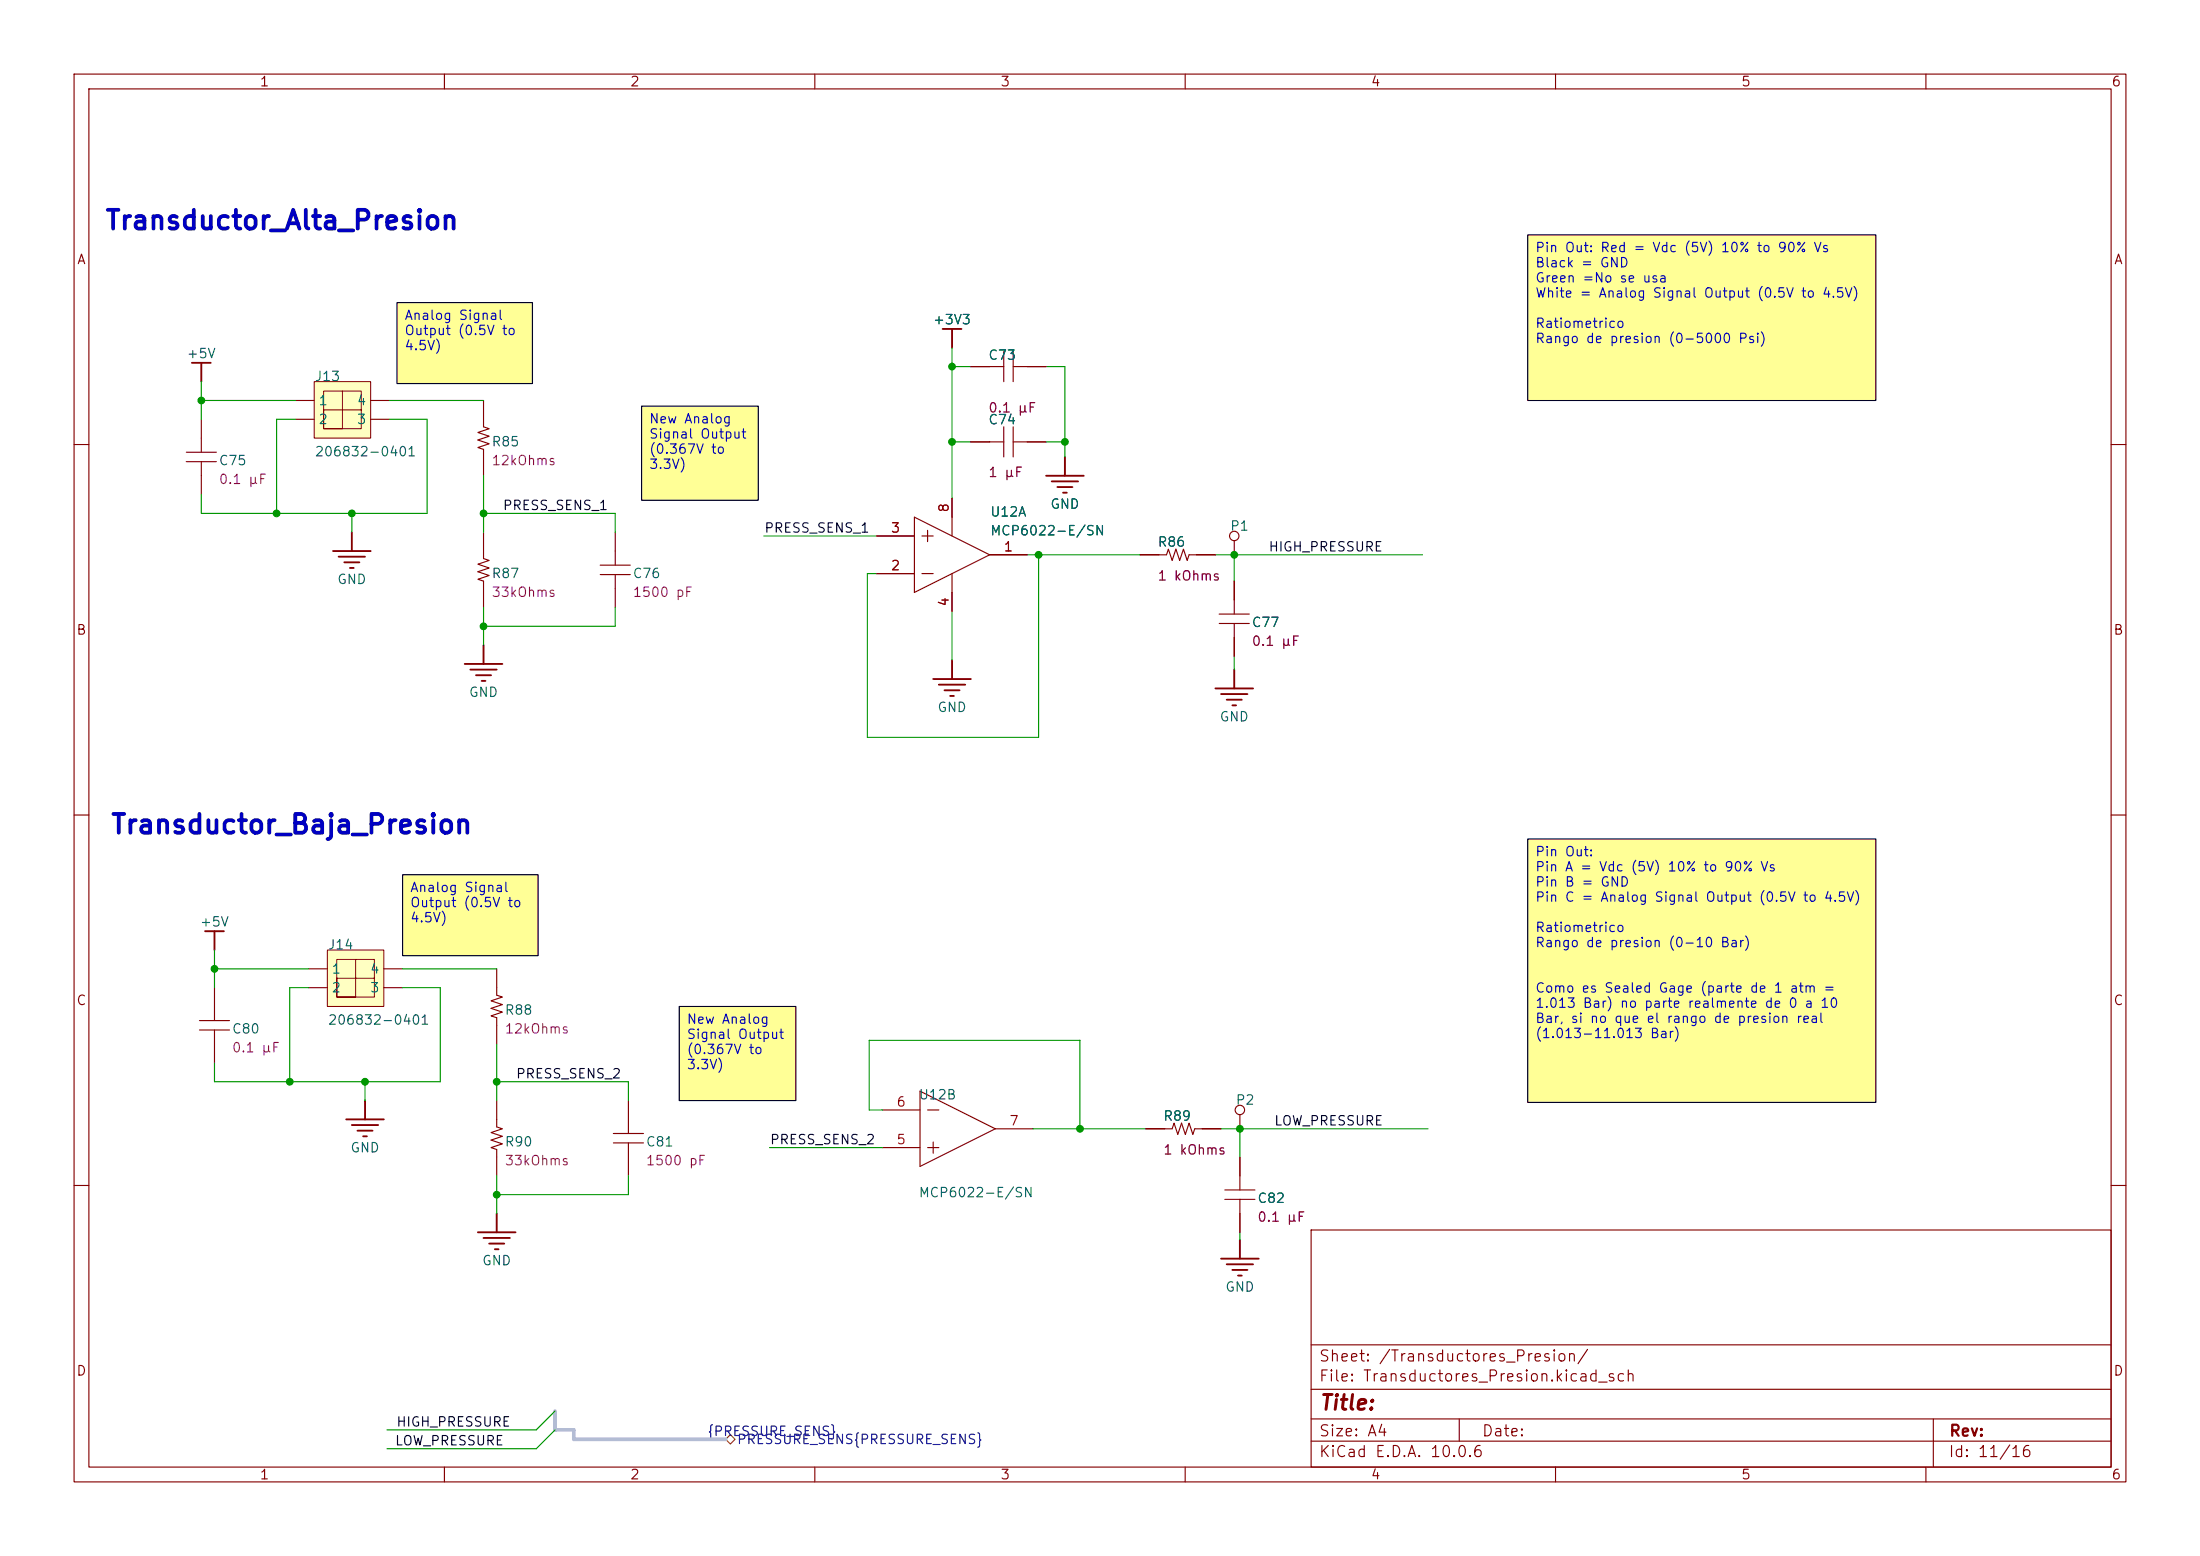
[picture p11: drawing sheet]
<svg xmlns="http://www.w3.org/2000/svg" width="297mm" height="210mm" viewBox="0 0 297 210" stroke-linecap="round" stroke-linejoin="round" font-family="sans-serif">
<g fill="none" stroke="#840000" stroke-width=".15">
<path d="M10 10h277v190h-277zM12 12h273v186h-273zM60 10v2M110 10v2M160 10v2M210 10v2M260 10v2M10 60h2M285 60h2M10 110h2M285 110h2M10 160h2"/>
<path d="M177 166h108v32h-108zM285 160h2M60 198v2M110 198v2M160 198v2M177 194.5h108M177 191.5h108M177 187.5h108M177 181.5h108M197 191.5v3M210 198v2M260 198v2"/>
<path d="M261 191.5v6.5"/>
</g>
<g fill="#ffff96">
<path d="M91.7 135.8h15.7v12.7h-15.7z"/>
<path d="M86.6 54.8h15.8v12.7h-15.8z"/>
<path d="M54.4 118.1h18.2v10.9h-18.2z"/>
<path d="M206.2 113.2h47v35.6h-47z"/>
<path d="M53.6 40.8h18.3v11h-18.3z"/>
<path d="M206.2 31.7h47v22.4h-47z"/>
</g>
<g fill="none" stroke="#840000" stroke-width=".25">
<path d="M25.9 49h2.5M27.2 49v2.5M127.3 44.4h2.5M128.5 44.4v2.5M45 74.4h5M45.7 75.1h3.6M46.5 75.9h2M47.2 76.7h.6M47.5 71.8v2.6M27.7 125.7h2.5M29 125.7v2.5M64.5 166.3h5.1"/>
<path d="M65.3 167.1h3.5M66 167.8h2.1M66.8 168.6h.5M67.1 163.8v2.5M164.8 169.9h5.1M165.6 170.6h3.6M166.4 171.4h2M167.1 172.2h.5M167.4 167.3v2.6"/>
</g>
<g fill="none" stroke="#840000" stroke-width=".15">
<path d="M27.2 56.6v4.4M65.3 54.1v3.5l.7 .3-1.5 .5 1.5 .5-1.5 .5 1.5 .5-1.5 .5 .8 .3v3.5M25.1 62.3h4.1M25.1 61h4.1M27.2 62.3v4.5M166.6 73v1.9M67.1 148.5v3.6l.7 .2-1.5 .6 1.5 .5-1.5 .5 1.5 .5-1.5 .5 .8 .2v3.6M82.8 154.3h4.1M82.8 153h4.1M84.8 148.5v4.5M84.8 154.3v4.4M119.1 154.9h5.1"/>
<path d="M119.1 149.8h5.1M124.2 147.3l10.2 5-10.2 5.1zM125.2 154.9h1.5M125.2 149.8h1.5M126 154.1v1.6M134.4 152.3h5M154.7 152.3h3.5l.3-.7 .5 1.5 .5-1.5 .5 1.5 .5-1.5 .5 1.5 .3-.8h3.5M167.4 156.2v4.4M165.4 161.9h4M165.4 160.6h4M167.4 161.9v4.4"/>
<circle cx="166.6" cy="72.3" r=".63"/>
</g>
<path d="M42.4 51.5h7.6v7.6h-7.6z" fill="#ffffc2"/>
<path d="M46.2 52.8v5.1h-2.5v-2.6h5.1v2.6h-5.1v-5.1h5.1v2.5" fill="none" stroke="#840000" stroke-width=".14"/>
<path d="M42.4 51.5h7.6v7.6h-7.6z" fill="none" stroke="#800000" stroke-width=".14"/>
<g fill="none" stroke="#840000" stroke-width=".15">
<path d="M39.9 54.1h2.5M39.9 56.6h2.5M50 54.1h2.6M50 56.6h2.6M65.3 71.8v3.6l.7 .2-1.5 .5 1.5 .6-1.5 .5 1.5 .5-1.5 .5 .8 .2v3.6M81 77.5h4.1M81 76.3h4.1M83.1 71.8v4.5M83.1 77.5v4.5M153.9 74.9h3.6l.2-.8 .5 1.5 .5-1.5 .6 1.5 .5-1.5 .5 1.5 .2-.7h3.6M166.6 78.4v4.5M164.6 84.2h4.1"/>
<path d="M164.6 82.9h4.1M166.6 84.2v4.4M26.9 139h4.1M26.9 137.7h4.1M29 133.3v4.4M29 139v4.5M67.1 130.8v3.5l.7 .3-1.5 .5 1.5 .5-1.5 .5 1.5 .5-1.5 .5 .8 .3v3.5M167.4 150.4v1.9"/>
<circle cx="167.4" cy="149.8" r=".63"/>
</g>
<path d="M164.1 92.9h5.1M164.8 93.7h3.6M165.6 94.4h2M166.4 95.2h.5M166.6 90.4v2.5" fill="none" stroke="#840000" stroke-width=".25"/>
<path d="M44.2 128.2h7.6v7.6h-7.6z" fill="#ffffc2"/>
<path d="M48 129.5v5.1h-2.5v-2.6h5v2.6h-5v-5.1h5v2.5" fill="none" stroke="#840000" stroke-width=".14"/>
<path d="M44.2 128.2h7.6v7.6h-7.6z" fill="none" stroke="#800000" stroke-width=".14"/>
<g fill="none" stroke="#840000" stroke-width=".15">
<path d="M131.1 59.6h4.4M131.1 49.5h4.4M135.5 47.4v4.1M135.5 57.6v4.1M136.8 59.6h4.4M136.8 47.4v4.1M136.8 57.6v4.1M136.8 49.5h4.4M118.4 72.3h5M118.4 77.4h5M123.4 69.8l10.2 5.1-10.2 5.1zM124.5 72.3h1.5"/>
<path d="M124.5 77.4h1.5M125.2 71.6v1.5M128.5 67.3v5M128.5 77.4v5.1M133.6 74.9h5.1M153.9 74.9h2.6M161.5 74.9h2.6M166.6 78.4v2.6M166.6 86.1v2.5M41.7 130.8h2.5M41.7 133.3h2.5M51.8 130.8h2.6"/>
<path d="M51.8 133.3h2.6M154.7 152.3h2.5M162.3 152.3h2.5M167.4 156.2v2.5M167.4 163.8v2.5"/>
</g>
<g fill="none" stroke="#840000" stroke-width=".25">
<path d="M141.2 64.2h5.1M142 65h3.5M142.7 65.7h2.1M143.5 66.5h.5M143.8 61.7v2.5M62.7 89.6h5.1M63.5 90.4h3.6M64.3 91.1h2M65 91.9h.5M65.3 87.1v2.5M126 91.6h5.1M126.7 92.4h3.6"/>
<path d="M127.5 93.2h2M128.3 93.9h.5M128.5 89.1v2.5M46.7 151.1h5.1M47.5 151.8h3.6M48.3 152.6h2M49 153.4h.5M49.3 148.5v2.6"/>
</g>
<path d="M98 194.3l.6-.7 .6 .7-.6 .6z" fill="none" stroke="#725600" stroke-width=".15"/>
<path d="M74.9 190.4v2.6h2.6v1.3h20.5" fill="none" stroke="#adbce7" stroke-width=".51"/>
<g fill="none" stroke="#009600" stroke-width=".15">
<path d="M27.2 51.5v5.1M27.2 54.1h12.7M39.9 56.6h-2.6v12.7M52.6 56.6h5.1v12.7h-30.5v-2.5M52.6 54.1h12.7M128.5 46.9v20.4M128.5 59.6h2.6M128.5 49.5h2.6M141.2 49.5h2.6v12.2M141.2 59.6h2.6M47.5 69.3v2.5M65.3 69.3h17.8v2.5"/>
<path d="M65.3 64.2v7.6M103.1 72.3h15.3M138.7 74.9h15.2M140.2 74.9v24.6h-23.1v-22.1h1.3M164.1 74.9h27.9M166.6 74.9v3.5M65.3 82v5.1M83.1 82v2.5h-17.8M128.5 82.5v6.6M166.6 88.6v1.8M29 130.8h12.7M29 128.2v5.1"/>
<path d="M41.7 133.3h-2.6v12.7M54.4 130.8h12.7M54.4 133.3h5v12.7h-30.4v-2.5M49.3 146v2.5M67.1 146h17.7v2.5M67.1 140.9v7.6M67.1 158.7v5.1M84.8 158.7v2.5h-17.7M103.9 154.9h15.2M119.1 149.8h-1.8v-9.4h28.5v11.9M139.4 152.3h15.3M164.8 152.3h28"/>
<path d="M167.4 152.3v3.9M167.4 166.3v1M74.9 193l-2.5 2.5h-20.2M74.9 190.4l-2.5 2.6h-20.2"/>
</g>
<path d="M206.2 31.7h47v22.4h-47zM53.6 40.8h18.3v11h-18.3zM86.6 54.8h15.8v12.7h-15.8zM54.4 118.1h18.2v10.9h-18.2zM206.2 113.2h47v35.6h-47zM91.7 135.8h15.7v12.7h-15.7z" fill="none" stroke="#000" stroke-width=".15"/>
<g fill="#009600" stroke="#009600" stroke-width=".14">
<circle cx="27.2" cy="54.1" r=".46"/>
<circle cx="37.3" cy="69.3" r=".46"/>
<circle cx="47.5" cy="69.3" r=".46"/>
<circle cx="140.2" cy="74.9" r=".46"/>
<circle cx="143.8" cy="59.6" r=".46"/>
<circle cx="128.5" cy="59.6" r=".46"/>
<circle cx="166.6" cy="74.9" r=".46"/>
<circle cx="167.4" cy="152.3" r=".46"/>
<circle cx="29" cy="130.8" r=".46"/>
<circle cx="39.1" cy="146" r=".46"/>
<circle cx="67.1" cy="146" r=".46"/>
<circle cx="67.1" cy="161.2" r=".46"/>
<circle cx="49.3" cy="146" r=".46"/>
<circle cx="65.3" cy="84.5" r=".46"/>
<circle cx="65.3" cy="69.3" r=".46"/>
<circle cx="145.8" cy="152.3" r=".46"/>
<circle cx="128.5" cy="49.5" r=".46"/>
</g>
<g font-size="2.5" fill="#0000c2">
<text x="14.1" y="31.6">Transductor_Alta_Presion</text>
<text x="14.8" y="113.2">Transductor_Baja_Presion</text>
</g>
<text font-size="2" fill="#840000" x="178" y="190.8">Title:</text>
<g font-size="1.5" fill="#840000">
<text x="178" y="184.1">Sheet: /Transductores_Presion/</text>
<text x="178" y="186.8">File: Transductores_Presion.kicad_sch</text>
<text x="178" y="197">KiCad E.D.A. 10.0.6</text>
<text x="178" y="194.2">Size: A4</text>
<text x="200" y="194.2">Date:</text>
<text x="263" y="197">Id: 11/16</text>
<text x="263" y="194.2">Rev:</text>
</g>
<g font-size="1.3" fill="#840000">
<text x="35" y="12">1</text>
<text x="85" y="12">2</text>
<text x="135" y="12">3</text>
<text x="185" y="12">4</text>
<text x="235" y="12">5</text>
<text x="285" y="12">6</text>
<text x="10.3" y="36">A</text>
<text x="285.3" y="36">A</text>
<text x="10.2" y="86">B</text>
<text x="285.2" y="86">B</text>
<text x="10.2" y="136">C</text>
<text x="285.2" y="136">C</text>
<text x="10.2" y="186">D</text>
<text x="285.2" y="186">D</text>
<text x="35" y="200">1</text>
<text x="85" y="200">2</text>
<text x="135" y="200">3</text>
<text x="185" y="200">4</text>
<text x="235" y="200">5</text>
<text x="285" y="200">6</text>
</g>
<g font-size="1.3" fill="#0000c2">
<text x="207.2" y="34.4">Pin Out: Red = Vdc (5V) 10% to 90% Vs</text>
<text x="207.2" y="36.4">Black = GND</text>
<text x="207.2" y="38.4">Green =No se usa</text>
<text x="207.2" y="40.5">White = Analog Signal Output (0.5V to 4.5V)</text>
<text x="54.5" y="43.5">Analog Signal</text>
<text x="54.5" y="45.5">Output (0.5V to</text>
<text x="54.5" y="47.6">4.5V)</text>
<text x="207.2" y="44.6">Ratiometrico</text>
<text x="207.2" y="46.6">Rango de presion (0-5000 Psi)</text>
<text x="87.5" y="57.5">New Analog</text>
<text x="87.5" y="59.5">Signal Output</text>
<text x="87.5" y="61.6">(0.367V to</text>
<text x="87.5" y="63.6">3.3V)</text>
<text x="207.2" y="115.9">Pin Out:</text>
<text x="207.2" y="117.9">Pin A = Vdc (5V) 10% to 90% Vs</text>
<text x="207.2" y="120">Pin B = GND</text>
<text x="55.3" y="120.7">Analog Signal</text>
<text x="55.3" y="122.8">Output (0.5V to</text>
<text x="55.3" y="124.8">4.5V)</text>
<text x="207.2" y="122">Pin C = Analog Signal Output (0.5V to 4.5V)</text>
<text x="207.2" y="126.1">Ratiometrico</text>
<text x="207.2" y="128.2">Rango de presion (0-10 Bar)</text>
<text x="207.2" y="134.3">Como es Sealed Gage (parte de 1 atm =</text>
<text x="207.2" y="136.3">1.013 Bar) no parte realmente de 0 a 10</text>
<text x="92.6" y="138.5">New Analog</text>
<text x="92.6" y="140.5">Signal Output</text>
<text x="92.6" y="142.6">(0.367V to</text>
<text x="207.2" y="138.4">Bar, si no que el rango de presion real</text>
<text x="207.2" y="140.4">(1.013-11.013 Bar)</text>
<text x="92.6" y="144.6">3.3V)</text>
</g>
<g font-size="1.3" fill="#006464">
<text x="125.9" y="44.1">+3V3</text>
<text x="25.1" y="48.7">+5V</text>
<text x="42.4" y="51.8">J13</text>
<text x="133.3" y="48.9">C73</text>
<text x="42.9" y="55">1</text>
<text x="42.9" y="57.6">2</text>
<text x="48.1" y="57.6">3</text>
<text x="48.1" y="55">4</text>
<text x="133.3" y="57.6">C74</text>
<text x="29.4" y="63.1">C75</text>
<text x="42.4" y="61.9">206832-0401</text>
<text x="66.3" y="60.6">R85</text>
<text x="133.6" y="70">U12A</text>
<text x="141.7" y="69">GND</text>
<text x="166" y="71.9">P1</text>
<text x="133.6" y="72.6">MCP6022-E/SN</text>
<text x="156.2" y="74.1">R86</text>
<text x="45.4" y="79.1">GND</text>
<text x="66.3" y="78.3">R87</text>
<text x="85.3" y="78.3">C76</text>
<text x="168.9" y="84.9">C77</text>
<text x="63.2" y="94.4">GND</text>
<text x="126.5" y="96.4">GND</text>
<text x="164.6" y="97.7">GND</text>
<text x="26.9" y="125.4">+5V</text>
<text x="44.2" y="128.5">J14</text>
<text x="44.7" y="131.7">1</text>
<text x="49.9" y="131.7">4</text>
<text x="44.7" y="134.3">2</text>
<text x="49.9" y="134.3">3</text>
<text x="68.1" y="137.3">R88</text>
<text x="31.2" y="139.8">C80</text>
<text x="44.2" y="138.6">206832-0401</text>
<text x="123.9" y="148.7">U12B</text>
<text x="166.7" y="149.4">P2</text>
<text x="47.2" y="155.9">GND</text>
<text x="68.1" y="155.1">R90</text>
<text x="87.1" y="155.1">C81</text>
<text x="157" y="151.6">R89</text>
<text x="123.9" y="161.9">MCP6022-E/SN</text>
<text x="169.7" y="162.7">C82</text>
<text x="65" y="171.1">GND</text>
<text x="165.3" y="174.6">GND</text>
</g>
<g font-size="1.3" fill="#840084">
<text x="133.3" y="56">0.1 µF</text>
<text x="29.4" y="65.6">0.1 µF</text>
<text x="66.3" y="63.1">12kOhms</text>
<text x="133.3" y="64.7">1 µF</text>
<text x="66.3" y="80.9">33kOhms</text>
<text x="85.3" y="80.9">1500 pF</text>
<text x="156.2" y="78.7">1 kOhms</text>
<text x="168.9" y="87.5">0.1 µF</text>
<text x="31.2" y="142.4">0.1 µF</text>
<text x="68.1" y="139.8">12kOhms</text>
<text x="68.1" y="157.6">33kOhms</text>
<text x="87.1" y="157.6">1500 pF</text>
<text x="157" y="156.1">1 kOhms</text>
<text x="169.7" y="165.2">0.1 µF</text>
</g>
<g font-size="1.3" fill="#0f0f0f">
<text x="67.8" y="69.2">PRESS_SENS_1</text>
<text x="103.1" y="72.2">PRESS_SENS_1</text>
<text x="171.2" y="74.8">HIGH_PRESSURE</text>
<text x="69.6" y="145.9">PRESS_SENS_2</text>
<text x="103.9" y="154.8">PRESS_SENS_2</text>
<text x="171.9" y="152.2">LOW_PRESSURE</text>
<text x="53.2" y="195.4">LOW_PRESSURE</text>
<text x="53.4" y="192.9">HIGH_PRESSURE</text>
</g>
<g font-size="1.3" fill="#a90000">
<text x="128.4" y="69.3" transform="rotate(-90 128.4 69.3)">8</text>
<text x="120.2" y="77.3">2</text>
<text x="120.2" y="72.2">3</text>
<text x="135.4" y="74.7">1</text>
<text x="128.4" y="82" transform="rotate(-90 128.4 82)">4</text>
<text x="120.9" y="149.7">6</text>
<text x="120.9" y="154.8">5</text>
<text x="136.2" y="152.2">7</text>
</g>
<g font-size="1.3" fill="#000084">
<text x="95.4" y="194.1">{PRESSURE_SENS}</text>
<text x="99.4" y="195.2">PRESSURE_SENS{PRESSURE_SENS}</text>
</g>
</svg>
